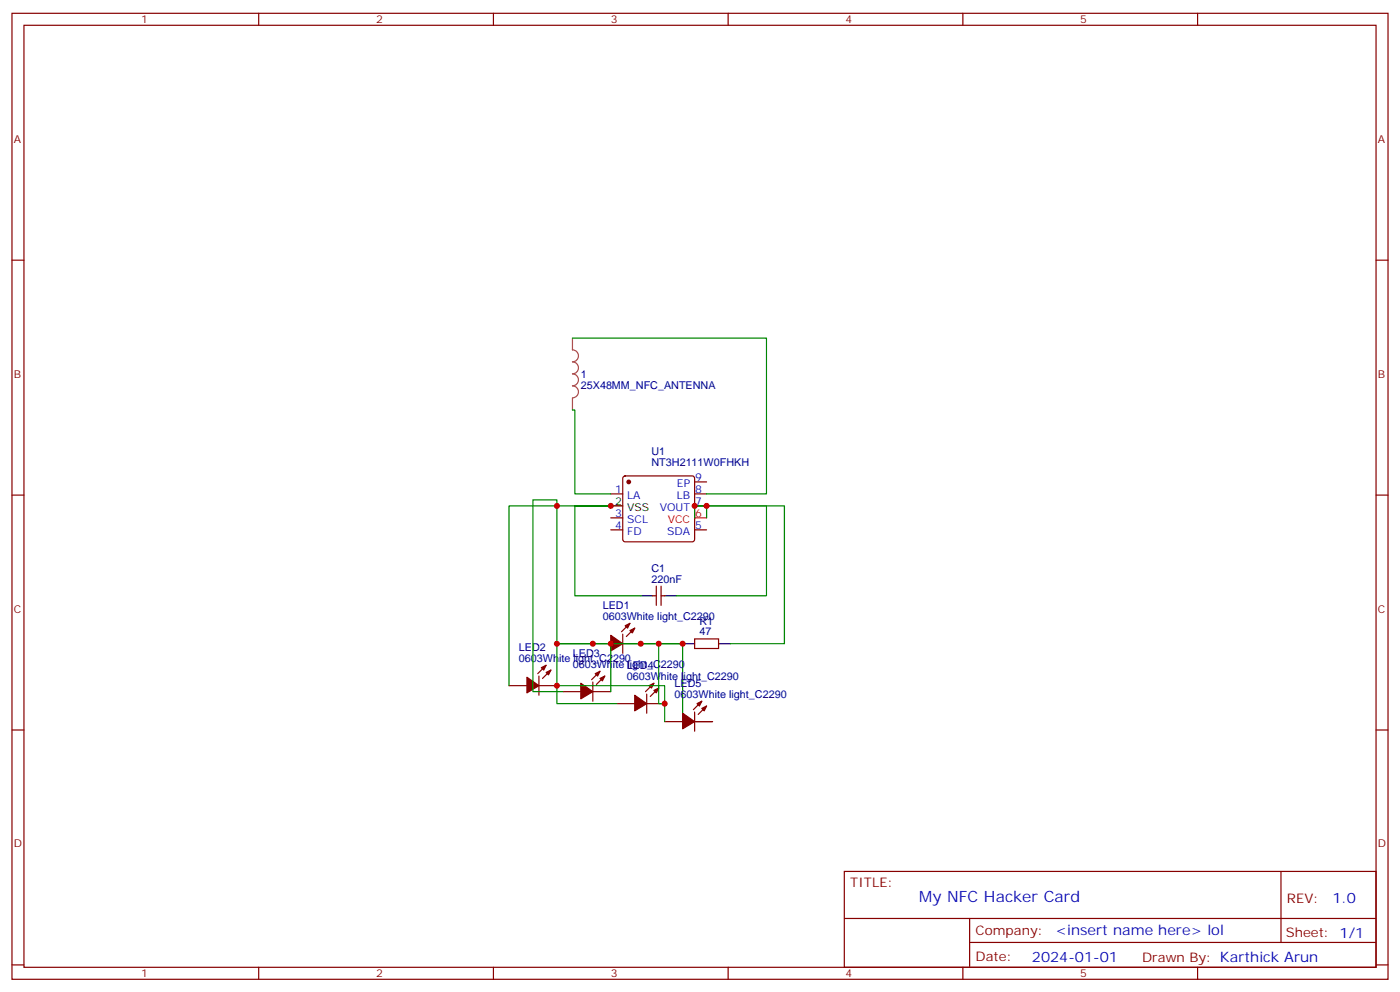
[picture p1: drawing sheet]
<svg xmlns="http://www.w3.org/2000/svg" width="412mm" height="292mm" viewBox="0 0 412 292" stroke-linecap="round" stroke-linejoin="round" font-family="sans-serif">
<g fill="none" stroke="#870000" stroke-width=".35">
<path d="M3.5 3.9h405.4v284.4h-405.4zM7.1 7.4h398.2v277.3h-398.2zM76.2 3.9v3.5M145.3 3.9v3.5M214.5 3.9v3.5M283.6 3.9v3.5M352.8 3.9v3.5M3.5 76.6h3.6M405.3 76.6h3.6M3.5 145.7h3.6M179.9 145.4h3.5M179.9 156h3.5"/>
<path d="M179.9 152.4h3.5M183.7 140.3l.4-.2h19.8l.5 .2 .2 .5v18l-.2 .5-.5 .2h-19.8l-.4-.2-.3-.5v-18zM204.6 141.9h3.5M204.6 145.4h3.5M204.6 148.9h3.5M204.6 156h3.5M405.3 145.7h3.6M192.3 175.4h1M193.3 172.5v5.7M194.7 172.5v5.7M194.7 175.4h1.1M158.7 199v5.6"/>
<path d="M160.9 195.8l-2.5 2.5M162.3 197.2l-2.5 2.5M174.6 189.5h5.3M176.7 197.6l-2.4 2.5M178.2 199l-2.5 2.5M183.4 189.5h5.3M183.4 186.7v5.6M185.6 183.5l-2.5 2.4M187 184.9l-2.5 2.5M204.6 188.1h7.1v2.8h-7.1zM3.5 214.9h3.6M149.9 201.8h5.3"/>
<path d="M158.7 201.8h5.3M165.8 203.6h5.3M174.6 203.6h5.3M174.6 200.8v5.6M181.7 207.1h5.3M190.5 207.1h5.3M190.5 204.3v5.6M192.6 201.1l-2.5 2.5M194 202.5l-2.4 2.5M195.8 212.4h5.3M204.6 212.4h5.3M204.6 209.6v5.6"/>
<path d="M206.7 206.4l-2.4 2.5M208.1 207.8l-2.4 2.5M405.3 214.9h3.6M248.7 256.5h156.6v28.2h-156.6zM377.3 256.5v20.9M248.7 270.4h156.5M285.6 277.4h119.6M285.6 270.4v14.1M3.5 284h3.6M76.2 284.7v3.6M145.3 284.7v3.6M214.5 284.7v3.6"/>
<path d="M283.6 284.7v3.6M352.8 284.7v3.6M405.3 284h3.6"/>
</g>
<path d="M204.6 152.4h3.5" fill="none" stroke="#f00" stroke-width=".35"/>
<path d="M179.9 148.9h3.5M188.7 175.4h3.6M195.8 175.4h3.5M201.1 189.5h3.5M211.7 189.5h3.5" fill="none" stroke="#000" stroke-width=".35"/>
<g fill="#870000" stroke="#870000" stroke-width=".35">
<path d="M185.6 185.6l1.4-.7-.7 1.4z"/>
<path d="M184.1 184.2l1.5-.7-.7 1.4z"/>
<path d="M179.9 187l3.5 2.5-3.5 2.1z"/>
<path d="M160.9 197.9l1.4-.7-.7 1.4z"/>
<path d="M159.5 196.5l1.4-.7-.7 1.4z"/>
<path d="M155.2 199.4l3.5 2.4-3.5 2.1z"/>
<path d="M176.7 199.7l1.5-.7-.8 1.4z"/>
<path d="M175.3 198.3l1.4-.7-.7 1.4z"/>
<path d="M171.1 201.1l3.5 2.5-3.5 2.1z"/>
<path d="M192.6 203.2l1.4-.7-.7 1.4z"/>
<path d="M191.2 201.8l1.4-.7-.7 1.4z"/>
<path d="M187 204.6l3.5 2.5-3.5 2.1z"/>
<path d="M206.7 208.5l1.4-.7-.7 1.4z"/>
<path d="M205.3 207.1l1.4-.7-.7 1.4z"/>
<path d="M201.1 209.9l3.5 2.5-3.5 2.1z"/>
<circle cx="185.2" cy="141.9" r=".53"/>
</g>
<path d="M168.6 99.5v3.5a1.76 1.76 0 0 1 1.8 1.8 1.76 1.76 0 0 1-1.8 1.7 1.76 1.76 0 0 1 1.8 1.8 1.76 1.76 0 0 1-1.8 1.7 1.76 1.76 0 0 1 1.8 1.8 1.76 1.76 0 0 1-1.8 1.8 1.76 1.76 0 0 1 1.8 1.7 1.76 1.76 0 0 1-1.8 1.8M168.6 117.2v3.5" fill="none" stroke="#a64a4a" stroke-width=".35"/>
<path d="M168.6 99.5h57.2v45.9h-17.7M168.6 120.7h.7v24.7h10.6M204.6 152.4v-3.5h21.2v26.5h-26.5M204.6 148.9h26.5v40.6h-15.9M208.1 148.9v3.5M188.7 175.4h-19.4v-26.5h10.6h-15.9v40.6h10.6M179.9 189.5h-15.9v17.6h17.7M188.7 189.5h12.4v22.9h8.8M194 189.5v17.6h1.8M201.1 189.5h-21.2v14.1M149.9 201.8v-52.9h14.1v-1.8h-7v56.5h8.8M164 201.8h31.8v10.6" fill="none" stroke="#008700" stroke-width=".35"/>
<g fill="#c00">
<circle cx="208.1" cy="148.9" r=".88"/>
<circle cx="204.6" cy="148.9" r=".88"/>
<circle cx="179.9" cy="148.9" r=".88"/>
<circle cx="164" cy="148.9" r=".88"/>
<circle cx="164" cy="189.5" r=".88"/>
<circle cx="164" cy="201.8" r=".88"/>
<circle cx="195.8" cy="207.1" r=".88"/>
<circle cx="201.1" cy="189.5" r=".88"/>
<circle cx="194" cy="189.5" r=".88"/>
<circle cx="188.7" cy="189.5" r=".88"/>
<circle cx="179.9" cy="189.5" r=".88"/>
<circle cx="174.6" cy="189.5" r=".88"/>
</g>
<text font-size="4.6" fill="#00f" x="270.8" y="265.5">My NFC Hacker Card</text>
<g font-size="4.2" fill="#00f">
<text x="392.5" y="265.8">1.0</text>
<text x="310.9" y="275.3">&lt;insert name here&gt; lol</text>
<text x="304" y="283.1">2024-01-01</text>
</g>
<g font-size="3.9" fill="#800">
<text x="250.5" y="261.1">TITLE:</text>
<text x="379.1" y="265.8">REV:</text>
<text x="287.4" y="275.3">Company:</text>
<text x="378.7" y="275.9">Sheet: 1/1</text>
<text x="287.4" y="283">Date:</text>
<text x="336.4" y="283.1">Drawn By: Karthick Arun</text>
</g>
<g font-size="3.2" fill="#800">
<text x="41.6" y="6.9">1</text>
<text x="110.8" y="6.9">2</text>
<text x="179.9" y="6.9">3</text>
<text x="249.1" y="6.9">4</text>
<text x="318.2" y="6.9">5</text>
<text x="4.1" y="42">A</text>
<text x="405.9" y="42">A</text>
<text x="4.1" y="111.2">B</text>
<text x="405.9" y="111.2">B</text>
<text x="4.1" y="180.3">C</text>
<text x="405.9" y="180.3">C</text>
<text x="4.1" y="249.4">D</text>
<text x="405.9" y="249.4">D</text>
<text x="41.6" y="287.7">1</text>
<text x="110.8" y="287.7">2</text>
<text x="179.9" y="287.7">3</text>
<text x="249.1" y="287.7">4</text>
<text x="318.2" y="287.7">5</text>
</g>
<g font-size="3.2" fill="#000080">
<text x="171.1" y="111.2">1</text>
<text x="171.1" y="114.4">25X48MM_NFC_ANTENNA</text>
<text x="191.9" y="137.1">NT3H2111W0FHKH</text>
<text x="191.9" y="134">U1</text>
<text x="191.9" y="171.5">220nF</text>
<text x="191.9" y="168.3">C1</text>
<text x="177.6" y="179.2">LED1</text>
<text x="177.6" y="182.4">0603White light_C2290</text>
<text x="206" y="183.8">R1</text>
<text x="152.9" y="191.6">LED2</text>
<text x="206" y="187">47</text>
<text x="152.9" y="194.8">0603White light_C2290</text>
<text x="168.7" y="196.5">0603White light_C2290</text>
<text x="168.7" y="193.4">LED3</text>
<text x="184.6" y="196.9">LED4</text>
<text x="184.6" y="200.1">0603White light_C2290</text>
<text x="198.7" y="202.2">LED5</text>
<text x="198.7" y="205.4">0603White light_C2290</text>
</g>
<g font-size="3.2" fill="#00f">
<text x="199.4" y="143.3">EP</text>
<text x="204.8" y="141.5">9</text>
<text x="181.3" y="145">1</text>
<text x="184.7" y="146.8">LA</text>
<text x="199.4" y="146.8">LB</text>
<text x="204.8" y="145">8</text>
<text x="204.8" y="148.6">7</text>
<text x="181.3" y="155.6">4</text>
<text x="181.3" y="152.1">3</text>
<text x="184.7" y="153.8">SCL</text>
<text x="194.4" y="150.3">VOUT</text>
<text x="204.8" y="155.6">5</text>
<text x="184.7" y="157.4">FD</text>
<text x="196.5" y="157.4">SDA</text>
</g>
<g font-size="3.2">
<text x="181.3" y="148.6">2</text>
<text x="184.7" y="150.3">VSS</text>
</g>
<g font-size="3.2" fill="#f00">
<text x="196.7" y="153.8">VCC</text>
<text x="204.8" y="152.1">6</text>
</g>
</svg>
